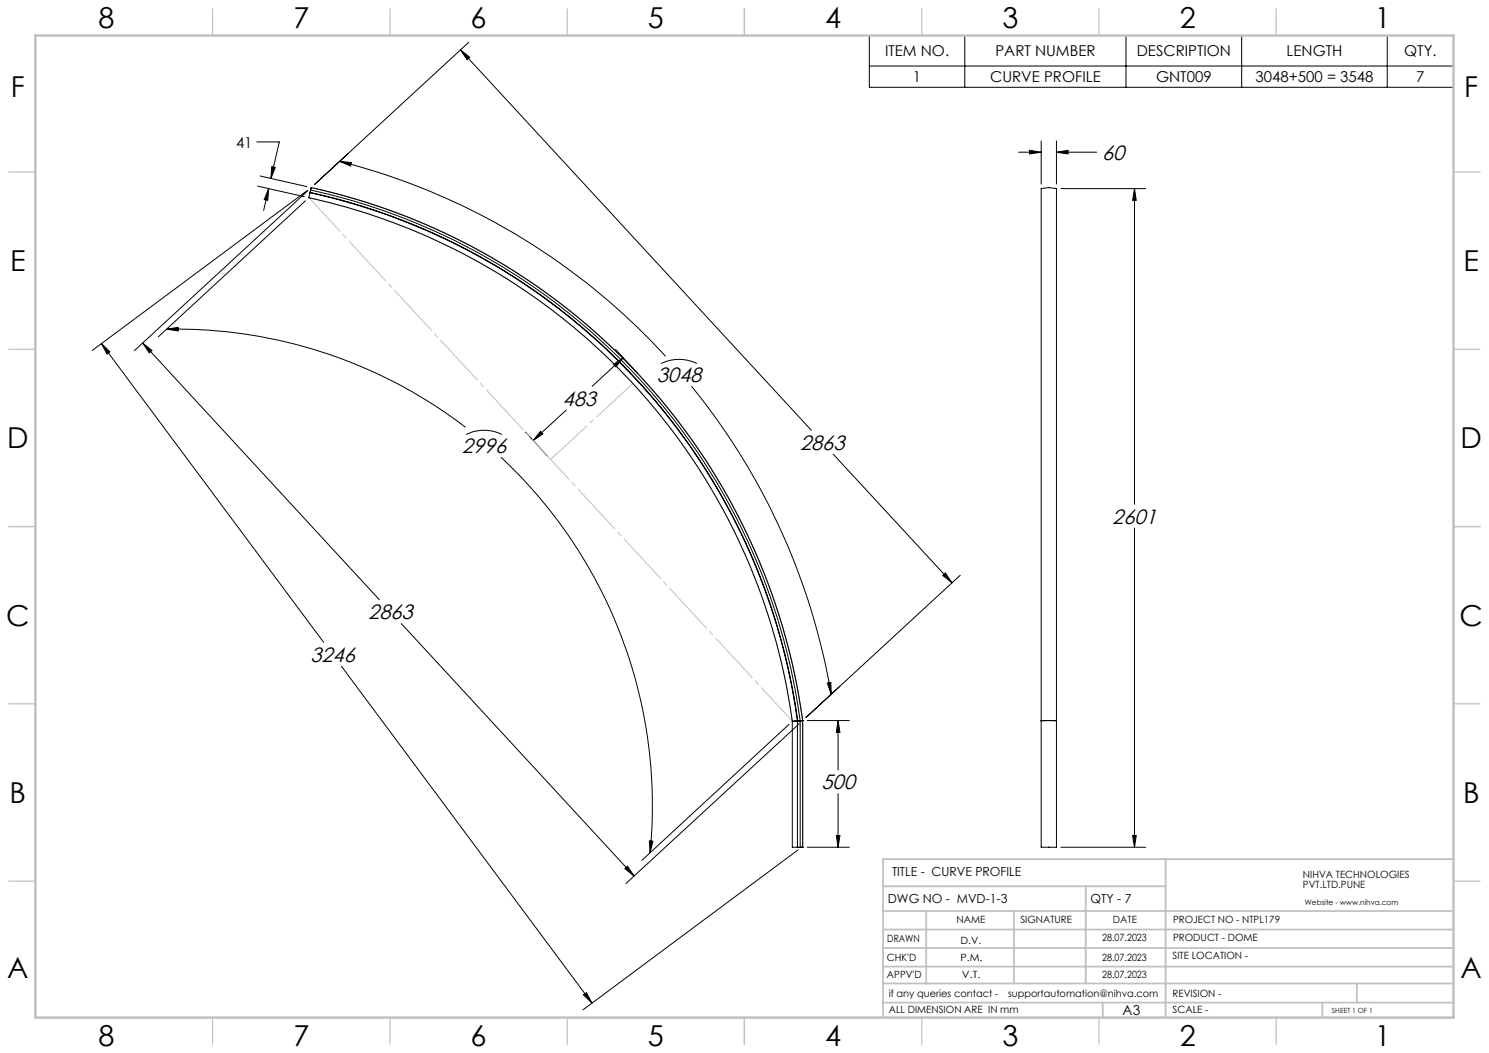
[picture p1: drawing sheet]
<svg xmlns="http://www.w3.org/2000/svg" width="420mm" height="297mm" viewBox="0 0 420 297" stroke-linecap="round" stroke-linejoin="round" font-family="sans-serif">
<g fill="none" stroke="#000" stroke-width=".28">
<path d="M129.9 14.1l98.9 107.3M129.9 14.1l2.6 2.1-.7 .7zM132.2 11.9l-43.5 40.2M245.2 10h164.8v14.6h-164.8zM245.2 18.6h164.8M272.1 10v14.6M317.6 10v14.6M350.2 10v14.6M391.3 10v14.6M293.7 39.8v12.1M298 39.8v12.1M72.4 40h6.4l-2.4 10.3"/>
<path d="M72.7 52.5l13.2 3M73.3 49.6l13.2 3M75.8 53.2l-1.4 6.2M75.8 53.2l-.3 3.3-1-.2zM76.7 47l.9 .2-1.2 3.1zM86.2 56.6l-41.5 38.4M86.7 53.7l-60.6 45.1M86.8 53.8l-48.9 45.1M87.4 54.4l-.3 1.4a175.6 175.6 0 0 1 136.4 147.6M87.5 54.4h.1M87.5 54.4a177.2 177.2 0 0 1 137.4 148.9M87.5 54.3a177.2 177.2 0 0 1 137.5 149"/>
<path d="M87.5 54.3h.1M87.5 54.3v.1M87.6 53.6a177.9 177.9 0 0 1 138.1 149.7M87.6 53.6l-.1 .7M87.7 53.2l.1-.3a178.5 178.5 0 0 1 138.6 150.3M87.7 53.2l-.1 .4M87.7 53.2h.1M95.8 45.5l3.3 .4-.2 .9zM95.8 45.5a187.1 187.1 0 0 1 91.9 55M287.3 42.9h6.4M290.4 42.4l3.3 .5-3.3 .5zM293.7 53.2v150.1"/>
<path d="M293.7 53.2l2.2-.3 2.1 .3v150.1M293.7 53.2h.1M298 42.9l3.3-.5v1zM298 42.9h11.3M299.3 53.2h23.9M320 53.2l.5 3.3h-1zM320 53.2v89M28.6 96.9l2.4 2.3-.8 .7zM28.6 96.9l62.7 84.3M40.3 96.8l2.6 2-.8 .7zM40.3 96.8l66.7 72.4M47 92.8l3.3-.5v1z"/>
<path d="M47 92.8a134.5 134.5 0 0 1 84.3 27.7M173.6 98.6l6.3 6.7M159.7 115.7l-9.3 8.5M173 102.8l2.8-1.9-2.1 2.6zM175.8 100.9l-8.8 8M186.5 102.5a11.2 11.2 0 0 1 10.1 0M195.1 108.9a187.7 187.7 0 0 1 39.4 86.9M131.5 122.6a11.2 11.2 0 0 1 10.1 0M141.3 128.9a134.5 134.5 0 0 1 42.1 111.6M148.2 121.9l6.2 6.8M152.5 121.6l.6 .8-2.7 1.8zM235 128.1l33.5 36.3"/>
<path d="M320 148.9v90.1M113.2 175.9l65.7 71.2M265.9 162.3l.8-.7 1.8 2.8zM270.9 162.2l-43.6 40.2M96.3 187.9l70.7 95M233.4 192.6l1-.1 .1 3.3zM222.6 204.3l-41.6 38.4M223.5 203.4h.1M223.5 203.4v35.6h2.9M224.9 203.3h.1M224.9 203.3l-1.4 .1M224.9 203.3v35.7"/>
<path d="M225 203.3h.1M225.5 204.1l-49 45.1M225.7 203.3h.1M225.7 203.3h-.7M225.7 203.3v35.7M226.1 203.3h.1M226.1 203.3h-.4M226.4 203.2h.1M226.4 203.2v35.8M226.4 203.2l-.3 .1M227.7 203.2h11.9M236.4 203.2l.5 3.3h-1z"/>
<path d="M236.4 203.2v14M293.7 203.3h.1M293.7 203.3v35.7M295.8 203.2h.1M295.8 203.2l-2.1 .1M295.9 203.2l2.1 .1M298 203.3h.1M298 203.3v35.7h-4.3M183.2 237.2l1 .1-.8 3.2zM225 239h.1M225.1 239.7l-60.7 45.1M225.7 239h.1"/>
<path d="M226.1 239h.1M226.4 239h.1M227.7 239h11.9M235.9 235.7h1l-.5 3.3zM236.4 223.9v15.1M293.7 239h.1M299.2 239h24M319.5 235.7h1l-.5 3.3zM176.2 245l.8-.7 1.9 2.8zM164.6 280.6l.8-.6 1.6 2.9z"/>
</g>
<path d="M87.1 55.8a175.6 175.6 0 0 1 136.4 147.6M87.8 52.9a178.6 178.6 0 0 1 138.6 150.3" fill="none" stroke="#c0c0c0" stroke-width=".28"/>
<path d="M89.1 53.2a178.5 178.5 0 0 1 137.3 150v35.8" fill="none" stroke="#808080" stroke-width=".28"/>
<path d="M87.1 55.8l136.4 147.6" fill="none" stroke="#c0c0c0" stroke-width=".28" stroke-dasharray="15.2 1.3 1.3 1.3" stroke-dashoffset="2.4"/>
<path d="M178.6 108.1l-23.3 21.5" fill="none" stroke="#c0c0c0" stroke-width=".28" stroke-dasharray="15.2 1.3 1.3 1.3" stroke-dashoffset="1.3"/>
<g fill="none" stroke="#c0c0c0" stroke-width=".35">
<path d="M60 2.5v7.5M110 2.5v7.5M160 2.5v7.5M210 2.5v7.5M260 2.5v7.5M310 2.5v7.5M360 2.5v7.5M2.5 48.5h7.5M410 48.5h7.5M2.5 98.5h7.5M410 98.5h7.5M2.5 148.5h7.5"/>
<path d="M410 148.5h7.5M2.5 198.5h7.5M410 198.5h7.5M2.5 248.5h7.5M410 248.5h7.5M60 287v7.5M110 287v7.5M160 287v7.5M210 287v7.5M260 287v7.5M310 287v7.5M360 287v7.5"/>
</g>
<g fill="none" stroke="#c0c0c0" stroke-width=".5">
<path d="M249.1 257h160.9M249.1 250h79.7M261.3 257v20.4M286 257v20.4M306.2 250v27.4M328.8 242.3v44.7M410 242.3h-160.9v44.7M249.1 272.6h160.9M249.1 267.4h160.9M249.1 262.2h160.9M249.1 277.4h160.9M382.7 277.4v5.4"/>
<path d="M249.1 282.8h160.9M311 282.8v4.2M373 282.8v4.2"/>
</g>
<path d="M10 10h400v277h-400z" fill="none" stroke="#c0c0c0" stroke-width=".7"/>
<g fill="#000">
<path d="M76.7 47l.9 .2-1.2 3.1zM75.8 53.2l-.3 3.3-1-.2z"/>
<path d="M233.4 192.6l1-.1 .1 3.3zM95.8 45.5l3.3 .4-.2 .9zM129.9 14.1l2.6 2.1-.7 .7zM265.9 162.3l.8-.7 1.8 2.8zM40.3 96.8l2.6 2-.8 .7zM176.2 245l.8-.7 1.9 2.8zM183.2 237.2l.9 .1-.7 3.2zM47 92.8l3.3-.5v1zM173 102.8l2.8-1.9-2.1 2.6zM152.5 121.6l.6 .8-2.7 1.8zM28.6 96.9l2.4 2.3-.8 .7zM164.6 280.6l.8-.6 1.6 2.9z"/>
<path d="M236.4 203.2l.5 3.3h-1zM235.9 235.7h1l-.5 3.3zM290.4 42.4l3.3 .5-3.3 .5zM298 42.9l3.3-.5v1zM320 53.2l.5 3.3h-1zM319.5 235.7h1l-.5 3.3z"/>
</g>
<g font-size="8.1">
<text x="27.8" y="8">8</text>
<text x="82.8" y="8">7</text>
<text x="132.8" y="8">6</text>
<text x="182.8" y="8">5</text>
<text x="232.8" y="8">4</text>
<text x="282.8" y="8">3</text>
<text x="332.8" y="8">2</text>
<text x="387.8" y="8">1</text>
<text x="3" y="27.2">F</text>
<text x="413" y="27.2">F</text>
<text x="2.8" y="76.5">E</text>
<text x="412.8" y="76.5">E</text>
<text x="2" y="126.5">D</text>
<text x="412" y="126.5">D</text>
<text x="1.7" y="176.5">C</text>
<text x="411.7" y="176.5">C</text>
<text x="2.7" y="226.5">B</text>
<text x="412.7" y="226.5">B</text>
<text x="2" y="275.7">A</text>
<text x="412" y="275.7">A</text>
<text x="27.8" y="295">8</text>
<text x="82.8" y="295">7</text>
<text x="132.8" y="295">6</text>
<text x="182.8" y="295">5</text>
<text x="232.8" y="295">4</text>
<text x="282.8" y="295">3</text>
<text x="332.8" y="295">2</text>
<text x="387.8" y="295">1</text>
</g>
<g font-size="5.8">
<text x="310.9" y="45">60</text>
<text x="185.3" y="107.7">3048</text>
<text x="158.7" y="114.4">483</text>
<text x="130.3" y="127.7">2996</text>
<text x="225.7" y="126.8">2863</text>
<text x="313.8" y="147.7">2601</text>
<text x="103.9" y="174.6">2863</text>
<text x="87.6" y="186.7">3246</text>
<text x="231.7" y="222.6">500</text>
</g>
<g font-size="4.2">
<text x="249.7" y="15.8">ITEM NO.</text>
<text x="280.8" y="15.8">PART NUMBER</text>
<text x="320.7" y="15.8">DESCRIPTION</text>
<text x="362.9" y="15.8">LENGTH</text>
<text x="396.1" y="15.8">QTY.</text>
<text x="257.5" y="23.1">1</text>
<text x="279.3" y="23.1">CURVE PROFILE</text>
<text x="326.1" y="23.1">GNT009</text>
<text x="354.1" y="23.1">3048+500 = 3548</text>
<text x="399.5" y="23.1">7</text>
<text x="66.6" y="41.6">41</text>
</g>
<text font-size="3.9" x="316.7" y="286.4">A3</text>
<g font-size="3.5">
<text x="251.6" y="247.2">TITLE - CURVE PROFILE</text>
<text x="250.4" y="254.8">DWG NO - MVD-1-3</text>
<text x="307.6" y="254.8">QTY - 7</text>
</g>
<g font-size="2.8">
<text x="367.5" y="247.7">NIHVA TECHNOLOGIES</text>
<text x="367.5" y="250.5">PVT.LTD.PUNE</text>
<text x="269.8" y="260.4">NAME</text>
<text x="287.8" y="260.4">SIGNATURE</text>
<text x="313.9" y="260.5">DATE</text>
<text x="330.9" y="260.5">PROJECT NO - NTPL179</text>
<text x="250.3" y="265.7">DRAWN</text>
<text x="270.9" y="266.1">D.V.</text>
<text x="310.9" y="265.5">28.07.2023</text>
<text x="330.9" y="265.5">PRODUCT - DOME</text>
<text x="250.2" y="271.1">CHK'D</text>
<text x="250.2" y="275.8">APPV'D</text>
<text x="270.9" y="271.1">P.M.</text>
<text x="271.3" y="275.8">V.T.</text>
<text x="310.9" y="271.1">28.07.2023</text>
<text x="310.9" y="275.8">28.07.2023</text>
<text x="330.7" y="270.6">SITE LOCATION -</text>
<text x="250.7" y="281.1">if any queries contact -</text>
<text x="284.3" y="281.1">supportautomation@nihva.com</text>
<text x="330.7" y="281.1">REVISION -</text>
<text x="250.7" y="285.6">ALL DIMENSION ARE IN mm</text>
<text x="330.7" y="285.6">SCALE -</text>
</g>
<text font-size="2.1" x="368.1" y="255.1">Website - www.nihva.com</text>
<text font-size="2" x="375.7" y="285.6">SHEET 1 OF 1</text>
</svg>
